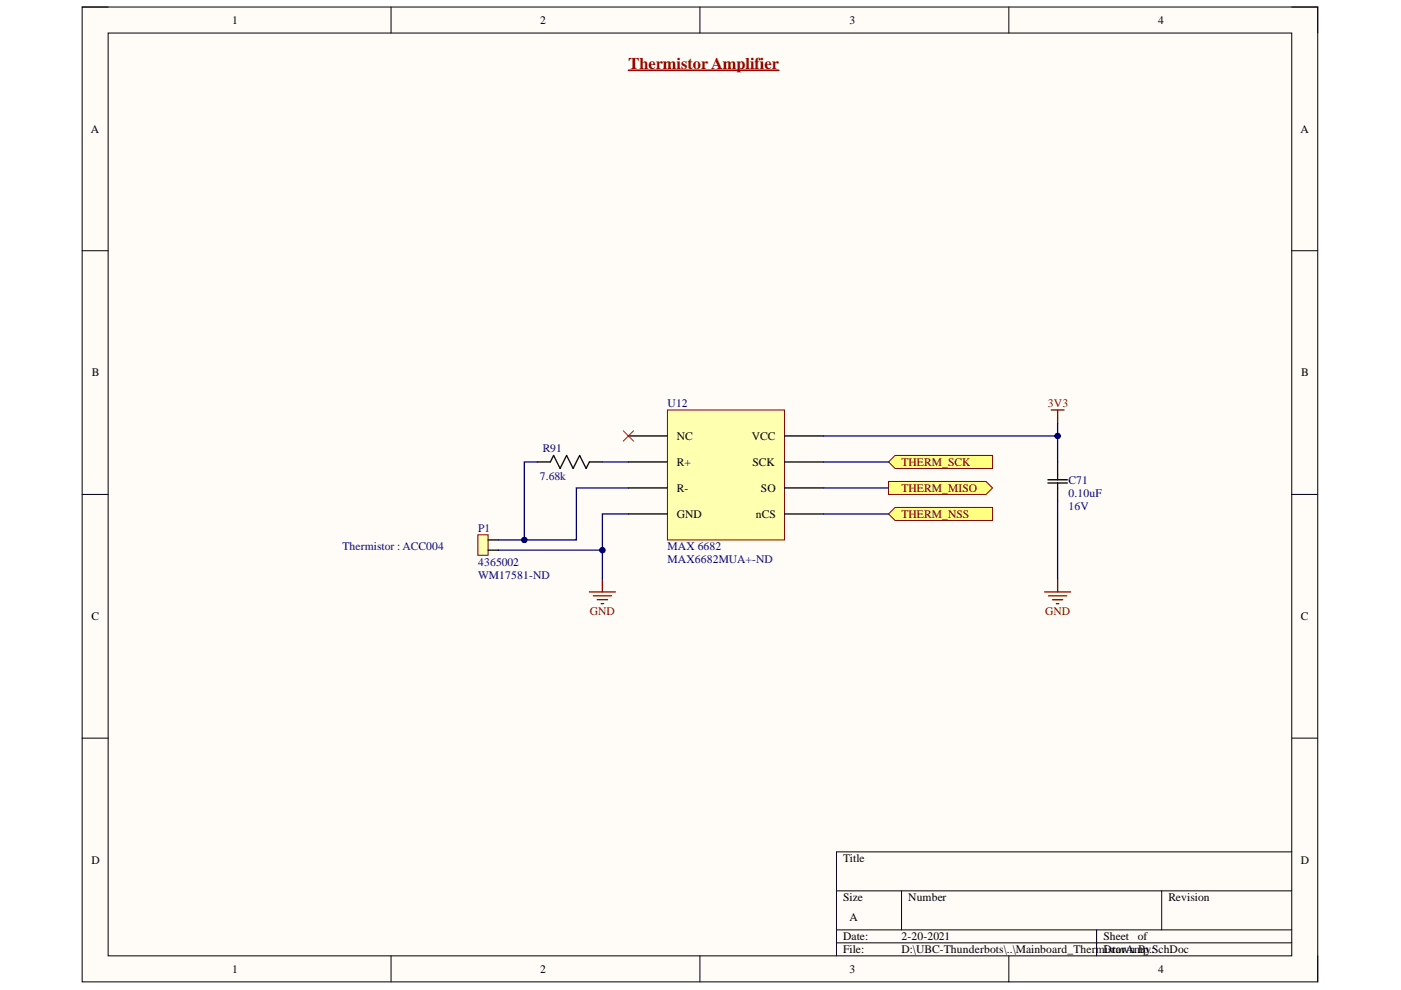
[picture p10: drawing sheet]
<svg xmlns="http://www.w3.org/2000/svg" width="297mm" height="210mm" viewBox="0 0 297 210" stroke-linecap="round" stroke-linejoin="round" font-family="sans-serif">
<path d="M17.4 1.5h262v206.7h-262z" fill-rule="evenodd" fill="#fffcf8"/>
<path d="M17.4 1.5h262v206.7h-262z" fill="none" stroke="#000" stroke-width=".21"/>
<path d="M22.9 7h251v195.7h-251z" fill-rule="evenodd" fill="#fffcf8"/>
<g fill="none" stroke="#000" stroke-width=".21">
<path d="M17.4 1.5h5.5M22.9 7h251v195.7h-251zM82.9 1.5v5.5M148.4 1.5v5.5M213.9 1.5v5.5M273.9 1.5h5.5v5.5M17.4 53.2h5.5M273.9 53.2h5.5M17.4 104.8h5.5M273.9 104.8h5.5M17.4 156.5h5.5M273.9 156.5h5.5"/>
<path d="M177.4 188.9h96.5M177.4 197.2h96.5M177.4 199.9h96.5M191.1 188.9v8.3M232.5 197.2v5.5M246.3 188.9v8.3M273.9 180.6h-96.5v22.1M82.9 202.7v5.5M148.4 202.7v5.5M213.9 202.7v5.5M279.4 202.7v5.5"/>
</g>
<path d="M141.5 86.9h24.8v27.6h-24.8z" fill-rule="evenodd" fill="#ffffb0"/>
<path d="M141.5 86.9h24.8v27.6h-24.8z" fill="none" stroke="#800000" stroke-width=".21"/>
<path d="M133.2 92.4h8.3M133.2 97.9h8.3M166.3 92.4h8.3M166.3 98h8.3M224.2 98v3.7M133.2 103.5h8.3M133.2 109h8.3M166.3 103.5h8.3M166.3 109h8.3M222.2 102.4h4.1M222.2 101.7h4.1M224.2 102.4v3.8" fill="none" stroke="#000" stroke-width=".27"/>
<path d="M222.9 86.9h2.7M224.2 86.9v2.8M125 125.5h5.5M125.8 126.3h3.8M126.6 127.2h2.2M127.4 128h.6M127.7 122.7v2.8M221.5 125.5h5.5M222.3 126.3h3.9M223.1 127.2h2.2M224 128h.5M224.2 122.7v2.8" fill="none" stroke="#800000" stroke-width=".27"/>
<path d="M101.3 113.4h2.2v4.3h-2.2z" fill-rule="evenodd" fill="#ffffb0"/>
<path d="M101.3 113.4h2.2v4.3h-2.2z" fill="none" stroke="#800000" stroke-width=".21"/>
<path d="M113.9 97.9h2.8l.7-1.3 1.4 2.7 1.3-2.7 1.4 2.7 1.4-2.7 1.4 2.7 .7-1.4h2.7M103.5 116.6h2.2M103.5 114.5h2.2" fill="none" stroke="#000" stroke-width=".27"/>
<path d="M132.1 91.3l2.2 2.2M134.3 91.3l-2.2 2.2" fill="none" stroke="#f00" stroke-width=".21"/>
<path d="M188.4 109l1.4-1.4h20.6v2.7h-20.6z" fill-rule="evenodd" fill="#ffff80"/>
<path d="M188.4 109l1.4-1.4h20.6v2.7h-20.6z" fill="none" stroke="#800000" stroke-width=".21"/>
<path d="M188.4 98l1.4-1.4h20.6v2.7h-20.6z" fill-rule="evenodd" fill="#ffff80"/>
<path d="M188.4 98l1.4-1.4h20.6v2.7h-20.6z" fill="none" stroke="#800000" stroke-width=".21"/>
<path d="M188.4 102.1h20.7l1.3 1.4-1.3 1.3h-20.7z" fill-rule="evenodd" fill="#ffff80"/>
<path d="M188.4 102.1h20.7l1.3 1.4-1.3 1.3h-20.7z" fill="none" stroke="#800000" stroke-width=".21"/>
<path d="M224.2 92.4v5.6M224.2 106.2v16.5" fill="none" stroke="#000080" stroke-width=".27"/>
<circle cx="224.2" cy="92.4" r=".55" fill="#000080"/>
<circle cx="224.2" cy="92.4" r=".55" fill="none" stroke="#000080" stroke-width=".21"/>
<path d="M224.2 89.7v2.7h-49.6" fill="none" stroke="#000080" stroke-width=".27"/>
<circle cx="224.2" cy="92.4" r=".55" fill="#000080"/>
<circle cx="224.2" cy="92.4" r=".55" fill="none" stroke="#000080" stroke-width=".21"/>
<path d="M105.7 116.6h22" fill="none" stroke="#000080" stroke-width=".27"/>
<circle cx="127.7" cy="116.6" r=".55" fill="#000080"/>
<circle cx="127.7" cy="116.6" r=".55" fill="none" stroke="#000080" stroke-width=".21"/>
<path d="M133.2 109h-5.5v13.7" fill="none" stroke="#000080" stroke-width=".27"/>
<circle cx="127.7" cy="116.6" r=".55" fill="#000080"/>
<circle cx="127.7" cy="116.6" r=".55" fill="none" stroke="#000080" stroke-width=".21"/>
<path d="M174.6 98h13.8M133.2 103.5h-11v11h-16.5M174.6 109h13.8M174.6 103.5h13.8" fill="none" stroke="#000080" stroke-width=".27"/>
<circle cx="111.2" cy="114.5" r=".55" fill="#000080"/>
<circle cx="111.2" cy="114.5" r=".55" fill="none" stroke="#000080" stroke-width=".21"/>
<path d="M113.9 97.9h-2.7v16.6M127.7 97.9h5.5" fill="none" stroke="#000080" stroke-width=".27"/>
<circle cx="111.2" cy="114.5" r=".55" fill="#000080"/>
<circle cx="111.2" cy="114.5" r=".55" fill="none" stroke="#000080" stroke-width=".21"/>
<path d="M133.2 14.9h31.9" fill="none" stroke="#980000" stroke-width=".34"/>
<text font-size="3.5" fill="#980000" x="133.3" y="14.5">ThermistorAmplifier</text>
<g font-size="2.5">
<text x="49.2" y="5.1">1</text>
<text x="114.6" y="5.1">2</text>
<text x="180.1" y="5.1">3</text>
<text x="245.5" y="5.1">4</text>
<text x="19.3" y="28.1">A</text>
<text x="275.7" y="28.1">A</text>
<text x="19.5" y="79.8">B</text>
<text x="275.9" y="79.8">B</text>
<text x="143.5" y="93.2">NC</text>
<text x="159.4" y="93.2">VCC</text>
<text x="143.5" y="98.8">R+</text>
<text x="159.6" y="98.8">SCK</text>
<text x="143.5" y="104.3">R-</text>
<text x="161.3" y="104.3">SO</text>
<text x="143.5" y="109.8">GND</text>
<text x="160.2" y="109.8">nCS</text>
<text x="19.4" y="131.5">C</text>
<text x="275.8" y="131.5">C</text>
<text x="19.4" y="183.2">D</text>
<text x="178.8" y="182.9">Title</text>
<text x="275.8" y="183.2">D</text>
<text x="178.8" y="191.1">Size</text>
<text x="192.6" y="191.1">Number</text>
<text x="247.7" y="191.1">Revision</text>
<text x="180.1" y="195.2">A</text>
<text x="178.8" y="199.4">Date:</text>
<text x="178.8" y="202.1">File:</text>
<text x="191.1" y="199.4">2-20-2021</text>
<text x="191.1" y="202.1">D:\UBC-Thunderbots\..\Mainboard_ThermDrawn By:</text>
<text x="233.9" y="199.4">Sheet</text>
<text x="234.3" y="202.1">istorAmp.SchDoc</text>
<text x="241.3" y="199.4">of</text>
<text x="49.2" y="206.3">1</text>
<text x="114.6" y="206.3">2</text>
<text x="180.1" y="206.3">3</text>
<text x="245.5" y="206.3">4</text>
</g>
<g font-size="2.5" fill="#000080">
<text x="141.5" y="86.4">U12</text>
<text x="115.1" y="95.8">R91</text>
<text x="114.5" y="101.8">7.68k</text>
<text x="226.6" y="105.4">0.10uF</text>
<text x="226.6" y="102.6">C71</text>
<text x="101.4" y="112.9">P1</text>
<text x="226.6" y="108.1">16V</text>
<text x="72.6" y="116.7">Thermistor : ACC004</text>
<text x="101.4" y="120">4365002</text>
<text x="141.5" y="119.5">MAX6682MUA+-ND</text>
<text x="141.5" y="116.7">MAX 6682</text>
<text x="101.4" y="122.7">WM17581-ND</text>
</g>
<g font-size="2.5" fill="#800000">
<text x="222.2" y="86.4">3V3</text>
<text x="191.1" y="98.8">THERM_SCK</text>
<text x="191.1" y="104.3">THERM_MISO</text>
<text x="191.1" y="109.8">THERM_NSS</text>
<text x="125" y="130.4">GND</text>
<text x="221.6" y="130.4">GND</text>
</g>
</svg>
